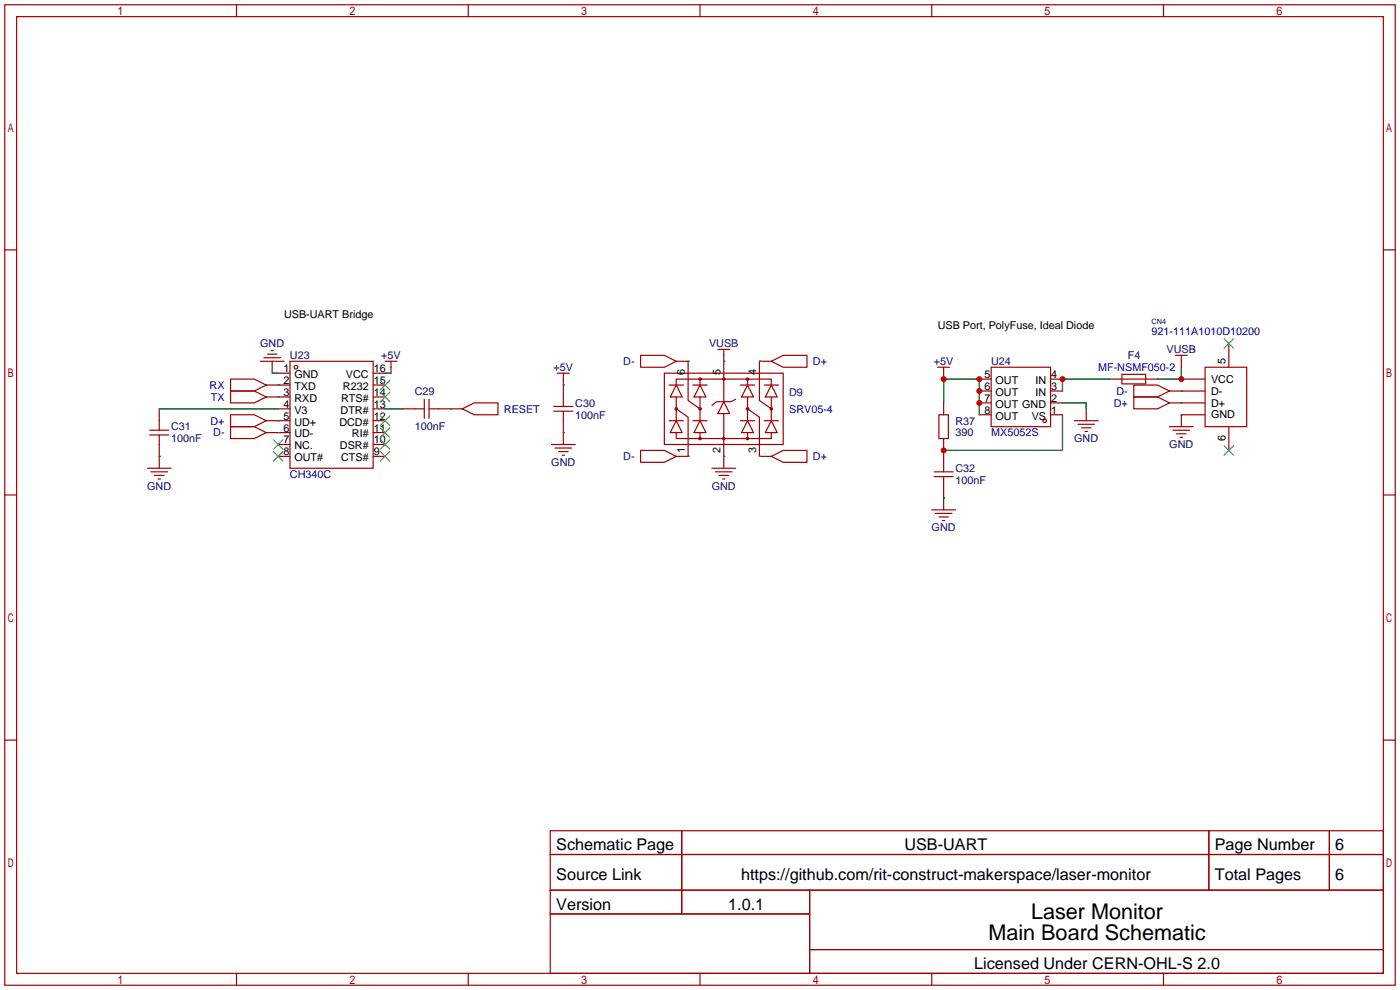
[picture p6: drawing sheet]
<svg xmlns="http://www.w3.org/2000/svg" width="299mm" height="212mm" viewBox="0 0 299 212" stroke-linecap="round" stroke-linejoin="round" font-family="sans-serif">
<g fill="none" stroke="#a10000" stroke-width=".25">
<path d="M1 1h297.2v209.6h-297.2zM3.6 3.6h292.1v204.4h-292.1zM50.5 1v2.6M100.1 1v2.6M149.6 1v2.6M199.1 1v2.6M248.7 1v2.6M1 53.4h2.6M295.7 53.4h2.5M55.6 77.2h5.1M56.4 76.5h3.5M57.1 75.7h2.1"/>
<path d="M57.9 74.9h.5M58.2 77.2v2.6M59.4 79.8h2.6M62 77.2h17.8v22.9h-17.8zM79.8 79.8h2.5M82.3 77.2h2.5M83.6 77.2v2.6M119.1 79.8h2.6M120.4 79.8v7.1M136.9 75.9h5.1l2.5 1.3-2.5 1.3h-5.1zM142 79.8h25.4v15.2h-25.4zM144.5 77.2h2.6v8.4l2.5 1.8"/>
<path d="M153.4 74.7h2.6M154.7 74.7v11.2M164.8 77.2h-2.5v8.4l2.5 1.8M164.8 77.2l2.6-1.3h5.1v2.6h-5.1zM200.4 78.5h2.5M201.7 78.5v2.5M211.8 78.5h12.7v12.7h-12.7zM251.2 75.9h2.5M252.5 75.9v2.6M257.6 78.5h8.8v12.7h-8.8zM262.6 73.4v5.1M32 91.9h4.1"/>
<path d="M32 93h4.1M34 87.4v4.5M34 93v7.1M49.3 81h5.1l2.5 1.3-2.5 1.3h-5.1zM49.3 83.6h5.1l2.5 1.2-2.5 1.3h-5.1zM49.3 91.2h5.1l2.5 1.3-2.5 1.2h-5.1zM49.3 88.6h5.1l2.5 1.3-2.5 1.3h-5.1zM56.9 89.9h5.1M56.9 82.3h5.1M56.9 84.8h5.1M56.9 92.5h5.1M59.4 97.5h2.6"/>
<path d="M59.4 87.4h2.6M59.4 95h2.6M79.8 89.9h2.5M79.8 82.3h2.5M79.8 97.5h2.5M79.8 84.8h2.5M79.8 92.5h2.5M79.8 87.4h2.5M79.8 95h2.5M86.1 87.4h4.6M90.7 85.3v4.1M91.7 87.4h7.1"/>
<path d="M91.7 85.3v4.1M98.8 87.4l2.5-1.3h5.1v2.5h-5.1zM117.9 95h5M118.4 87.9h4M118.4 86.9h4M118.6 95.8h3.6M119.4 96.5h2M120.1 97.3h.5M120.4 87.9v7.1M136.9 96.3h5.1l2.5 1.2-2.5 1.3h-5.1zM143 89.9h3M143 82.3h3"/>
<path d="M144.5 82.3l1.3 2.5h-2.5zM144.5 89.9l1.3 2.6h-2.5zM144.5 82.3v-1.3h20.3v1.3M144.5 92.5v1.2h20.3v-1.2M144.5 87.4l2.6 1.8v8.3h-2.6M144.5 84.8v5.1M148.1 89.9h3M148.1 82.3h3M149.6 89.9l1.3 2.6h-2.6zM149.6 82.3l1.3 2.5h-2.6zM149.6 81v1.3M149.6 84.8v5.1"/>
<path d="M149.6 92.5v1.2M154.7 85.9l1.3 2.5h-2.6zM154.7 88.4v11.7M157.2 85.3l-1 .6h-3l-1.1 .7M158.2 89.9h3.1M158.2 82.3h3.1M159.8 89.9l1.2 2.6h-2.5zM159.8 82.3l1.2 2.5h-2.5zM159.8 87.4l2.5 1.8v8.3h2.5M159.8 81v1.3M159.8 84.8v5.1M159.8 92.5v1.2"/>
<path d="M163.3 89.9h3.1M163.3 82.3h3.1M164.8 82.3l1.3 2.5h-2.5zM164.8 89.9l1.3 2.6h-2.5zM164.8 97.5l2.6-1.2h5.1v2.5h-5.1zM164.8 84.8v5.1M200.7 88.6h2v5.1h-2zM201.7 86.1v2.5M201.7 93.7v7.1M209.3 81h2.5M209.3 83.6h2.5M209.3 86.1h2.5"/>
<path d="M209.3 88.6h2.5M224.5 81h2.6M224.5 83.6h2.6M224.5 86.1h2.6M224.5 88.6h2.6M229.6 89.9h5.1M230.4 90.7h3.5M231.1 91.4h2.1M231.9 92.2h.5M232.2 87.4v2.5M237.2 81h10.2M239.8 80h5.1v2h-5.1z"/>
<path d="M242.3 82.3h5.1l2.5 1.3-2.5 1.2h-5.1zM242.3 84.8h5.1l2.5 1.3-2.5 1.3h-5.1zM249.9 83.6h7.7M249.9 86.1h7.7M249.9 91.2h5.1M250.7 91.9h3.6M251.5 92.7h2M252.2 93.5h.5M252.5 81h5.1M257.6 88.6h-5.1v2.6M262.6 91.2v5.1M1 105.8h2.6"/>
<path d="M31.5 100.1h5.1M32.3 100.8h3.5M33 101.6h2.1M33.8 102.4h.5M152.1 100.1h5.1M152.9 100.8h3.6M153.7 101.6h2M154.4 102.4h.5M199.1 109h5.1M199.6 101.9h4.1M199.6 100.8h4.1M199.9 109.7h3.6"/>
<path d="M200.7 110.5h2M201.4 111.3h.5M201.7 101.9v7.1M295.7 105.8h2.5M1 158.2h2.6M295.7 158.2h2.5M117.6 177.5h178.1v30.5h-178.1zM145.7 177.5v17.8M258.4 177.5v12.7M284.1 177.5v12.7M117.6 182.6h178.1M117.6 190.2h178.1"/>
<path d="M117.6 195.3h55.4M173 190.2v17.8M50.5 208v2.6M100.1 208v2.6M149.6 208v2.6M173 202.9h122.7M199.1 208v2.6M248.7 208v2.6"/>
<circle cx="63.2" cy="78.5" r=".38"/>
<circle cx="144.5" cy="87.4" r=".25"/>
<circle cx="149.6" cy="93.7" r=".25"/>
<circle cx="149.6" cy="81" r=".25"/>
<circle cx="149.6" cy="87.4" r=".25"/>
<circle cx="154.7" cy="93.7" r=".25"/>
<circle cx="154.7" cy="81" r=".25"/>
<circle cx="159.8" cy="93.7" r=".25"/>
<circle cx="159.8" cy="87.4" r=".25"/>
<circle cx="159.8" cy="81" r=".25"/>
<circle cx="164.8" cy="87.4" r=".25"/>
<circle cx="223.3" cy="89.9" r=".38"/>
</g>
<g fill="none" stroke="#3c3" stroke-width=".25">
<path d="M261.6 72.4l2.1 2M263.7 72.4l-2.1 2M58.4 94l2.1 2M58.4 96.5l2.1 2.1M60.5 94l-2.1 2M60.5 96.5l-2.1 2.1M81.3 96.5l2 2.1M81.3 94l2 2M81.3 91.4l2 2.1M81.3 88.9l2 2M81.3 83.8l2 2.1M81.3 81.3l2 2"/>
<path d="M83.3 96.5l-2 2.1M83.3 94l-2 2M83.3 91.4l-2 2.1M83.3 88.9l-2 2M83.3 83.8l-2 2.1M83.3 81.3l-2 2M261.6 95.2l2.1 2.1M263.7 95.2l-2.1 2.1"/>
</g>
<g fill="none" stroke="#008700" stroke-width=".25">
<path d="M58.2 79.8h1.2M82.3 79.8h1.3M147.1 77.2h.1M154.7 77.2h.1M162.3 77.2h.1M252.5 78.5v2.5h-5.1M34 97.5h.1M34 87.4h25.4M59.4 92.5h.1M59.4 89.9h.1M59.4 82.3h.1M59.4 84.8h.1"/>
<path d="M82.3 87.4h3.8M96.3 87.4h.1M120.4 92.5h.1M120.4 82.3h.1M147.1 97.5h.1M154.7 97.5h.1M162.3 97.5h.1M201.7 86.1v-5.1h7.6v7.6M227.1 86.1h5.1v1.3M227.1 88.6v7.7h-25.4M237.2 81h-10.1v2.6M252.5 88.6h.1"/>
<path d="M252.5 83.6h.1M252.5 86.1h.1M201.7 106.4h.1"/>
</g>
<g fill="#c00">
<circle cx="252.5" cy="81" r=".63"/>
<circle cx="227.1" cy="81" r=".63"/>
<circle cx="201.7" cy="81" r=".63"/>
<circle cx="209.3" cy="81" r=".63"/>
<circle cx="209.3" cy="83.6" r=".63"/>
<circle cx="209.3" cy="86.1" r=".63"/>
<circle cx="201.7" cy="96.3" r=".63"/>
</g>
<g font-size="4.6">
<text x="220.4" y="196.3">Laser Monitor</text>
<text x="211.2" y="200.9">Main Board Schematic</text>
</g>
<g font-size="3.5">
<text x="118.9" y="181.8">Schematic Page</text>
<text x="193.3" y="181.8">USB-UART</text>
<text x="259.6" y="181.8">Page Number</text>
<text x="285.4" y="181.8">6</text>
<text x="118.9" y="188.1">Source Link</text>
<text x="158.4" y="188.1">https://github.com/rit-construct-makerspace/laser-monitor</text>
<text x="259.6" y="188.1">Total Pages</text>
<text x="285.4" y="188.1">6</text>
<text x="118.9" y="194.5">Version</text>
<text x="155.6" y="194.5">1.0.1</text>
<text x="208.2" y="207.2">Licensed Under CERN-OHL-S 2.0</text>
</g>
<g font-size="2.3">
<text x="60.7" y="67.9">USB-UART Bridge</text>
<text x="200.4" y="70.4">USB Port, PolyFuse, Ideal Diode</text>
<text x="261.9" y="77.7" transform="rotate(-90 261.9 77.7)">5</text>
<text x="60.6" y="79.5">1</text>
<text x="60.6" y="82.1">2</text>
<text x="62.9" y="80.8">GND</text>
<text x="62.9" y="83.3">TXD</text>
<text x="73.3" y="83.3">R232</text>
<text x="73.9" y="80.8">VCC</text>
<text x="79.9" y="82.1">15</text>
<text x="79.9" y="79.5">16</text>
<text x="146.3" y="80.2" transform="rotate(-90 146.3 80.2)">6</text>
<text x="154" y="80.2" transform="rotate(-90 154 80.2)">5</text>
<text x="161.6" y="80.2" transform="rotate(-90 161.6 80.2)">4</text>
<text x="210.4" y="80.8">5</text>
<text x="210.4" y="83.3">6</text>
<text x="212.8" y="82.1">OUT</text>
<text x="221.3" y="82.1">IN</text>
<text x="224.7" y="83.3">3</text>
<text x="224.7" y="80.8">4</text>
<text x="258.8" y="81.8">VCC</text>
<text x="60.6" y="84.6">3</text>
<text x="60.6" y="87.1">4</text>
<text x="60.6" y="89.7">5</text>
<text x="62.9" y="85.9">RXD</text>
<text x="62.9" y="88.4">V3</text>
<text x="72.8" y="88.4">DTR#</text>
<text x="72.9" y="85.9">RTS#</text>
<text x="79.9" y="89.7">12</text>
<text x="79.9" y="87.1">13</text>
<text x="79.9" y="84.6">14</text>
<text x="210.4" y="85.9">7</text>
<text x="210.4" y="88.4">8</text>
<text x="212.8" y="84.6">OUT</text>
<text x="212.8" y="87.1">OUT GND</text>
<text x="212.8" y="89.7">OUT</text>
<text x="220.5" y="89.7">VS</text>
<text x="221.3" y="84.6">IN</text>
<text x="224.7" y="88.4">1</text>
<text x="224.7" y="85.9">2</text>
<text x="258.8" y="84.4">D-</text>
<text x="258.8" y="86.9">D+</text>
<text x="258.8" y="89.4">GND</text>
<text x="60.6" y="92.2">6</text>
<text x="60.6" y="94.8">7</text>
<text x="62.9" y="91">UD+</text>
<text x="62.9" y="93.5">UD-</text>
<text x="72.5" y="91">DCD#</text>
<text x="75.2" y="93.5">RI#</text>
<text x="79.9" y="94.8">10</text>
<text x="79.9" y="92.2">11</text>
<text x="261.9" y="94.2" transform="rotate(-90 261.9 94.2)">6</text>
<text x="60.6" y="97.3">8</text>
<text x="62.9" y="96">NC.</text>
<text x="62.9" y="98.6">OUT#</text>
<text x="72.7" y="96">DSR#</text>
<text x="72.9" y="98.6">CTS#</text>
<text x="79.9" y="97.3">9</text>
<text x="146.3" y="96.8" transform="rotate(-90 146.3 96.8)">1</text>
<text x="154" y="96.8" transform="rotate(-90 154 96.8)">2</text>
<text x="161.6" y="96.8" transform="rotate(-90 161.6 96.8)">3</text>
</g>
<g font-size="2.3" fill="#00f">
<text x="246.1" y="71.7">921-111A1010D10200</text>
<text x="44.8" y="83.1">RX</text>
<text x="133.2" y="78">D-</text>
<text x="173.7" y="78">D+</text>
<text x="234.7" y="79.3">MF-NSMF050-2</text>
<text x="45.1" y="85.6">TX</text>
<text x="107.7" y="88.2">RESET</text>
<text x="168.7" y="88.2">SRV05-4</text>
<text x="238" y="86.9">D+</text>
<text x="238.6" y="84.4">D-</text>
<text x="45" y="90.7">D+</text>
<text x="45.6" y="93.3">D-</text>
<text x="211.8" y="93.3">MX5052S</text>
<text x="133.2" y="98.3">D-</text>
<text x="173.7" y="98.3">D+</text>
<text x="62" y="102.2">CH340C</text>
</g>
<g font-size="2.3" fill="#000080">
<text x="55.6" y="74.2">GND</text>
<text x="62" y="76.8">U23</text>
<text x="81.5" y="76.8">+5V</text>
<text x="151.5" y="74.2">VUSB</text>
<text x="241" y="76.8">F4</text>
<text x="249.3" y="75.5">VUSB</text>
<text x="118.3" y="79.3">+5V</text>
<text x="199.6" y="78">+5V</text>
<text x="211.8" y="78">U24</text>
<text x="88.6" y="84.4">C29</text>
<text x="122.9" y="86.9">C30</text>
<text x="122.9" y="89.5">100nF</text>
<text x="168.7" y="84.6">D9</text>
<text x="36.6" y="92">C31</text>
<text x="36.6" y="94.5">100nF</text>
<text x="88.6" y="92">100nF</text>
<text x="204.2" y="90.7">R37</text>
<text x="204.2" y="93.3">390</text>
<text x="229.6" y="94.5">GND</text>
<text x="249.9" y="95.8">GND</text>
<text x="117.8" y="99.6">GND</text>
<text x="204.2" y="100.9">C32</text>
<text x="31.5" y="104.7">GND</text>
<text x="152.1" y="104.7">GND</text>
<text x="204.2" y="103.4">100nF</text>
<text x="199.1" y="113.6">GND</text>
</g>
<text font-size="1.6" fill="#000080" x="246.1" y="69.3">CN4</text>
</svg>
